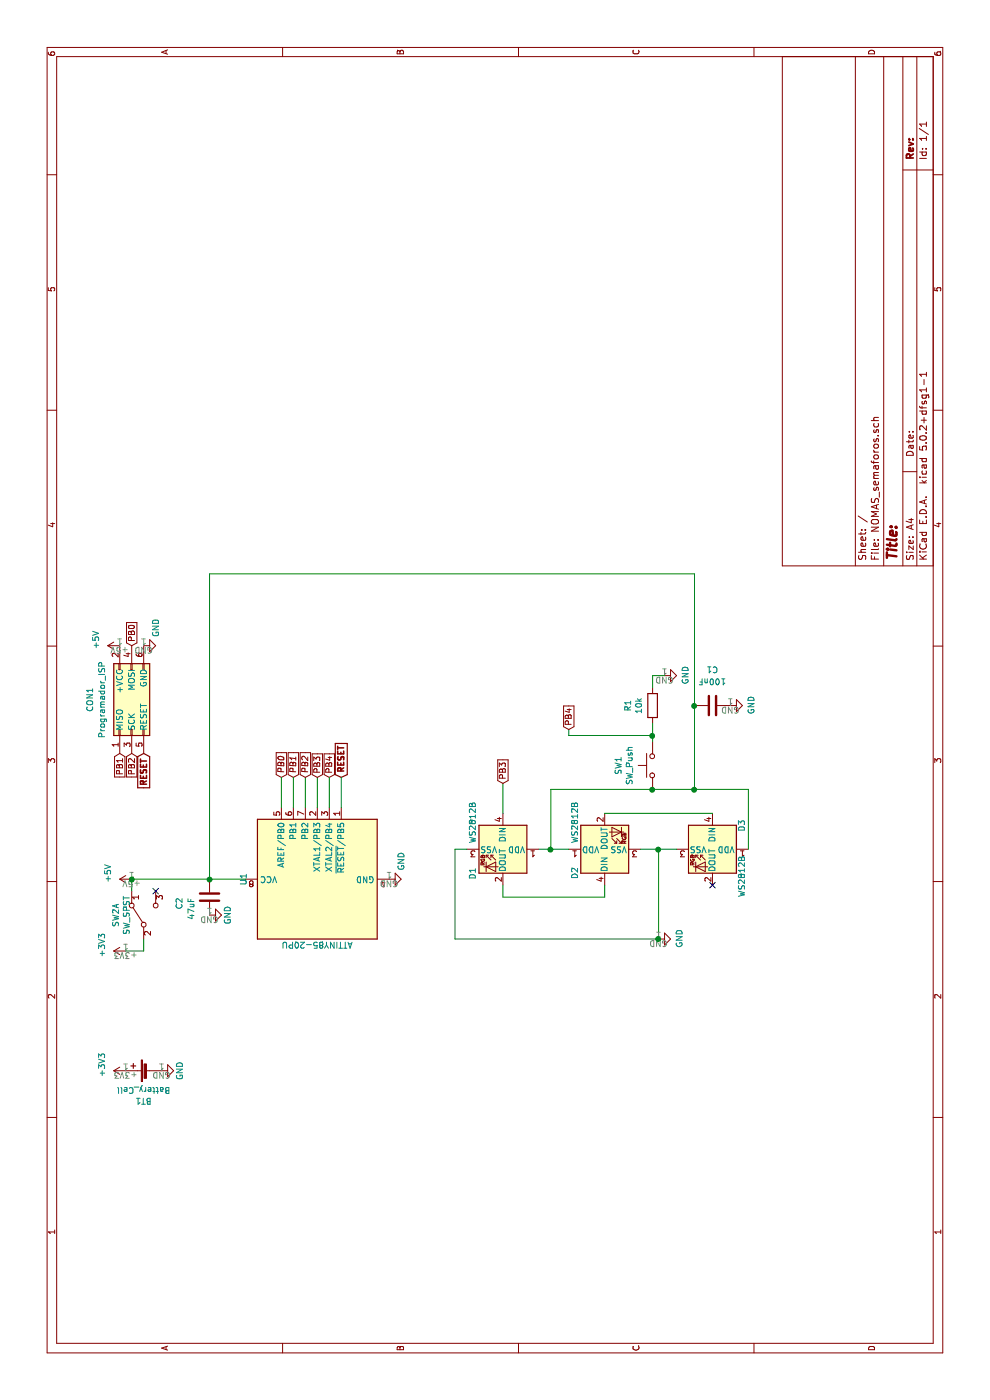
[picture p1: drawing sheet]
EESchema Schematic File Version 4
LIBS:NOMAS_semaforos-cache
EELAYER 26 0
EELAYER END
$Descr A4 11693 8268
encoding utf-8
Sheet 1 1
Title ""
Date ""
Rev ""
Comp ""
Comment1 ""
Comment2 ""
Comment3 ""
Comment4 ""
$EndDescr
$Comp
L LED:WS2812B D1
U 1 1
P 4600 4200
F 0 "D1" H 4750 3950 50  0000 L CNN
F 1 "WS2812B" H 4200 3950 50  0000 L CNN
F 2 "LED_SMD:LED_WS2812B_PLCC4_5.0x5.0mm_P3.2mm" H 4650 3900 50  0001 L TNN
F 3 "https://cdn-shop.adafruit.com/datasheets/WS2812B.pdf" H 4700 3825 50  0001 L TNN
	1    4600 4200
	-1   0    0    1   
$EndComp
$Comp
L LED:WS2812B D2
U 1 1
P 4600 5050
F 0 "D2" H 4350 5300 50  0000 L CNN
F 1 "WS2812B" H 4650 5300 50  0000 L CNN
F 2 "LED_SMD:LED_WS2812B_PLCC4_5.0x5.0mm_P3.2mm" H 4650 4750 50  0001 L TNN
F 3 "https://cdn-shop.adafruit.com/datasheets/WS2812B.pdf" H 4700 4675 50  0001 L TNN
	1    4600 5050
	1    0    0    -1  
$EndComp
$Comp
L Device:R R1
U 1 1
P 5800 5450
F 0 "R1" V 5593 5450 50  0000 C CNN
F 1 "10k" V 5684 5450 50  0000 C CNN
F 2 "Resistor_SMD:R_0805_2012Metric_Pad1.29x1.40mm_HandSolder" V 5730 5450 50  0001 C CNN
F 3 "~" H 5800 5450 50  0001 C CNN
	1    5800 5450
	0    1    1    0   
$EndComp
$Comp
L Switch:SW_DPDT_x2 SW2
U 1 1
P 4050 1200
F 0 "SW2" H 4050 1435 50  0000 C CNN
F 1 "SW_SPST" H 4050 1344 50  0000 C CNN
F 2 "Switches:SWITCH_SPST_SMD_A" H 4050 1200 50  0001 C CNN
F 3 "" H 4050 1200 50  0001 C CNN
	1    4050 1200
	1    0    0    -1  
$EndComp
Wire Wire Line
	5150 4200 4900 4200
Wire Wire Line
	4300 4200 4200 4200
Wire Wire Line
	4200 4200 4200 5050
Wire Wire Line
	4200 5050 4300 5050
Wire Wire Line
	4600 3900 4600 3800
Wire Wire Line
	4600 3800 3850 3800
Wire Wire Line
	4600 5350 4600 5500
Wire Wire Line
	4600 5500 3850 5500
Wire Wire Line
	4600 4750 4600 4600
Wire Wire Line
	4600 4600 5100 4600
Wire Wire Line
	5100 4600 5100 5450
Connection ~ 4600 4600
Wire Wire Line
	4600 4600 4600 4500
$Comp
L Device:Battery_Cell BT1
U 1 1
P 2750 1250
F 0 "BT1" V 2495 1300 50  0000 C CNN
F 1 "Battery_Cell" V 2586 1300 50  0000 C CNN
F 2 "Battery:BatteryHolder_Keystone_3034_1x20mm_MODIFICADA" V 2750 1310 50  0001 C CNN
F 3 "~" V 2750 1310 50  0001 C CNN
	1    2750 1250
	1    0    0    -1  
$EndComp
NoConn ~ 4250 1300
$Comp
L Switch:SW_Push SW1
U 1 1
P 5300 5450
F 0 "SW1" H 5300 5735 50  0000 C CNN
F 1 "SW_Push" H 5300 5644 50  0000 C CNN
F 2 "Button_Switch_SMD:SW_SPST_TL3342" H 5300 5650 50  0001 C CNN
F 3 "" H 5300 5650 50  0001 C CNN
	1    5300 5450
	1    0    0    -1  
$EndComp
Connection ~ 5100 5450
$Comp
L power:GND #PWR0102
U 1 1
P 6050 5550
F 0 "#PWR0102" H 6050 5300 50  0001 C CNN
F 1 "GND" H 6055 5377 50  0000 C CNN
F 2 "" H 6050 5550 50  0001 C CNN
F 3 "" H 6050 5550 50  0001 C CNN
	1    6050 5550
	1    0    0    -1  
$EndComp
Wire Wire Line
	5950 5450 6050 5450
$Comp
L MCU_Microchip_ATtiny:ATtiny85-20PU U1
U 1 1
P 4350 2650
F 0 "U1" H 4350 3267 50  0000 C CNN
F 1 "ATTINY85-20PU" V 3800 2650 50  0000 C CNN
F 2 "Package_SO:SOIJ-8_5.3x5.3mm_P1.27mm" H 4100 3250 50  0001 L BNN
F 3 "1.31 USD" H 4750 2700 50  0001 L BNN
F 4 "ATTINY85-20PU" H 4700 2550 50  0001 L BNN "Field4"
F 5 "Good" H 4850 2400 50  0001 L BNN "Field5"
F 6 "ATtiny Series 20 MHz 8 KB Flash 512 B SRAM 8-Bit Microcontroller - DIP-8" H 4700 2450 50  0001 L BNN "Field6"
F 7 "Microchip" H 5100 2400 50  0001 L BNN "Field7"
F 8 "DIP-8 Microchip" H 4700 2800 50  0001 L BNN "Field8"
	1    4350 2650
	1    0    0    -1  
$EndComp
Wire Wire Line
	4350 1750 6900 1750
Wire Wire Line
	6900 1750 6900 5800
Wire Wire Line
	4350 1750 4350 2050
Wire Wire Line
	6050 5450 6050 5550
Wire Wire Line
	5100 5450 5100 5800
$Comp
L LED:WS2812B D3
U 1 1
P 4600 5950
F 0 "D3" H 4350 6200 50  0000 L CNN
F 1 "WS2812B" H 4650 6200 50  0000 L CNN
F 2 "LED_SMD:LED_WS2812B_PLCC4_5.0x5.0mm_P3.2mm" H 4650 5650 50  0001 L TNN
F 3 "https://cdn-shop.adafruit.com/datasheets/WS2812B.pdf" H 4700 5575 50  0001 L TNN
	1    4600 5950
	-1   0    0    1   
$EndComp
Wire Wire Line
	4900 5050 4900 5950
Wire Wire Line
	4600 5650 4600 5500
Connection ~ 4600 5500
NoConn ~ 4300 5950
Wire Wire Line
	4600 6250 5100 6250
Wire Wire Line
	5100 6250 5100 5800
Connection ~ 5100 5800
$Comp
L Device:C C1
U 1 1
P 5800 5950
F 0 "C1" V 6100 5950 50  0000 C CNN
F 1 "100nF" V 6000 5950 50  0000 C CNN
F 2 "Capacitor_SMD:C_0805_2012Metric_Pad1.15x1.40mm_HandSolder" H 5838 5800 50  0001 C CNN
F 3 "~" H 5800 5950 50  0001 C CNN
	1    5800 5950
	1    0    0    -1  
$EndComp
Wire Wire Line
	5800 5800 6900 5800
$Comp
L power:+3V3 #PWR0101
U 1 1
P 2750 1050
F 0 "#PWR0101" H 2750 900 50  0001 C CNN
F 1 "+3V3" H 2800 1250 50  0000 C CNN
F 2 "" H 2750 1050 50  0001 C CNN
F 3 "" H 2750 1050 50  0001 C CNN
	1    2750 1050
	1    0    0    -1  
$EndComp
$Comp
L power:GND #PWR0103
U 1 1
P 2750 1350
F 0 "#PWR0103" H 2750 1100 50  0001 C CNN
F 1 "GND" H 2750 1200 50  0000 C CNN
F 2 "" H 2750 1350 50  0001 C CNN
F 3 "" H 2750 1350 50  0001 C CNN
	1    2750 1350
	1    0    0    -1  
$EndComp
$Comp
L Device:C C2
U 1 1
P 4200 1750
F 0 "C2" V 4450 1750 50  0000 L CNN
F 1 "47uF" V 4350 1750 50  0000 L CNN
F 2 "Capacitor_SMD:C_0805_2012Metric_Pad1.15x1.40mm_HandSolder" H 4238 1600 50  0001 C CNN
F 3 "~" H 4200 1750 50  0001 C CNN
	1    4200 1750
	0    -1   -1   0   
$EndComp
$Comp
L power:+3V3 #PWR0106
U 1 1
P 3750 1050
F 0 "#PWR0106" H 3750 900 50  0001 C CNN
F 1 "+3V3" H 3800 1250 50  0000 C CNN
F 2 "" H 3750 1050 50  0001 C CNN
F 3 "" H 3750 1050 50  0001 C CNN
	1    3750 1050
	1    0    0    -1  
$EndComp
$Comp
L NOMAS_semaforos:Programador_ISP CON1
U 1 1
P 5850 1100
F 0 "CON1" H 5850 1450 50  0000 C CNN
F 1 "Programador_ISP" H 5850 1350 50  0000 C CNN
F 2 "NOMAS_semaforos:ISP_TestPoints" H 5750 1100 50  0001 C CNN
F 3 "~" H 5750 1100 50  0001 C CNN
	1    5850 1100
	1    0    0    -1  
$EndComp
$Comp
L power:GND #PWR0108
U 1 1
P 6300 1200
F 0 "#PWR0108" H 6300 950 50  0001 C CNN
F 1 "GND" H 6450 1100 50  0000 C CNN
F 2 "" H 6300 1200 50  0001 C CNN
F 3 "" H 6300 1200 50  0001 C CNN
	1    6300 1200
	1    0    0    -1  
$EndComp
$Comp
L power:GND #PWR0109
U 1 1
P 4350 3250
F 0 "#PWR0109" H 4350 3000 50  0001 C CNN
F 1 "GND" H 4500 3150 50  0000 C CNN
F 2 "" H 4350 3250 50  0001 C CNN
F 3 "" H 4350 3250 50  0001 C CNN
	1    4350 3250
	1    0    0    -1  
$EndComp
Wire Wire Line
	5500 5450 5550 5450
Wire Wire Line
	5550 5450 5550 4750
Wire Wire Line
	5550 4750 5600 4750
Connection ~ 5550 5450
Wire Wire Line
	5550 5450 5650 5450
Text GLabel 5200 2750 2    50   Input ~ 0
PB4
Wire Wire Line
	5200 2750 4950 2750
Wire Wire Line
	4950 2650 5200 2650
Wire Wire Line
	4950 2550 5200 2550
Text GLabel 5200 2650 2    50   Input ~ 0
PB3
Text GLabel 5200 2550 2    50   Input Italic 0
PB2
Text GLabel 5200 2450 2    50   Input Italic 0
PB1
Text GLabel 5200 2350 2    50   Input Italic 0
PB0
Text GLabel 5200 2850 2    50   Input ~ 10
RESET
Wire Wire Line
	4950 2350 5200 2350
Wire Wire Line
	4950 2450 5200 2450
Wire Wire Line
	4950 2850 5200 2850
Text GLabel 5400 1200 0    50   Input ~ 10
RESET
Text GLabel 5400 1100 0    50   Input ~ 0
PB2
Text GLabel 5400 1000 0    50   Input ~ 0
PB1
Text GLabel 6300 1100 2    50   Input ~ 0
PB0
Text GLabel 5150 4200 2    50   Input ~ 0
PB3
Text GLabel 5600 4750 2    50   Input ~ 0
PB4
Wire Wire Line
	3850 3800 3850 5500
$Comp
L power:GND #PWR0110
U 1 1
P 3850 5500
F 0 "#PWR0110" H 3850 5250 50  0001 C CNN
F 1 "GND" H 3855 5327 50  0000 C CNN
F 2 "" H 3850 5500 50  0001 C CNN
F 3 "" H 3850 5500 50  0001 C CNN
	1    3850 5500
	1    0    0    -1  
$EndComp
Connection ~ 3850 5500
Connection ~ 4350 1750
Wire Wire Line
	3750 1050 3750 1200
Wire Wire Line
	3750 1200 3850 1200
$Comp
L power:GND #PWR0104
U 1 1
P 4050 1750
F 0 "#PWR0104" H 4050 1500 50  0001 C CNN
F 1 "GND" H 4050 1600 50  0000 C CNN
F 2 "" H 4050 1750 50  0001 C CNN
F 3 "" H 4050 1750 50  0001 C CNN
	1    4050 1750
	1    0    0    -1  
$EndComp
Wire Wire Line
	4250 1100 4350 1100
Wire Wire Line
	4350 1100 4350 1750
Wire Wire Line
	5100 5800 5800 5800
Connection ~ 5800 5800
$Comp
L power:GND #PWR0105
U 1 1
P 5800 6100
F 0 "#PWR0105" H 5800 5850 50  0001 C CNN
F 1 "GND" H 5805 5927 50  0000 C CNN
F 2 "" H 5800 6100 50  0001 C CNN
F 3 "" H 5800 6100 50  0001 C CNN
	1    5800 6100
	1    0    0    -1  
$EndComp
$Comp
L power:+5V #PWR0107
U 1 1
P 6300 1000
F 0 "#PWR0107" H 6300 850 50  0001 C CNN
F 1 "+5V" H 6350 1200 50  0000 C CNN
F 2 "" H 6300 1000 50  0001 C CNN
F 3 "" H 6300 1000 50  0001 C CNN
	1    6300 1000
	1    0    0    -1  
$EndComp
$Comp
L power:+5V #PWR0111
U 1 1
P 4350 1100
F 0 "#PWR0111" H 4350 950 50  0001 C CNN
F 1 "+5V" H 4400 1300 50  0000 C CNN
F 2 "" H 4350 1100 50  0001 C CNN
F 3 "" H 4350 1100 50  0001 C CNN
	1    4350 1100
	1    0    0    -1  
$EndComp
Connection ~ 4350 1100
$EndSCHEMATC
